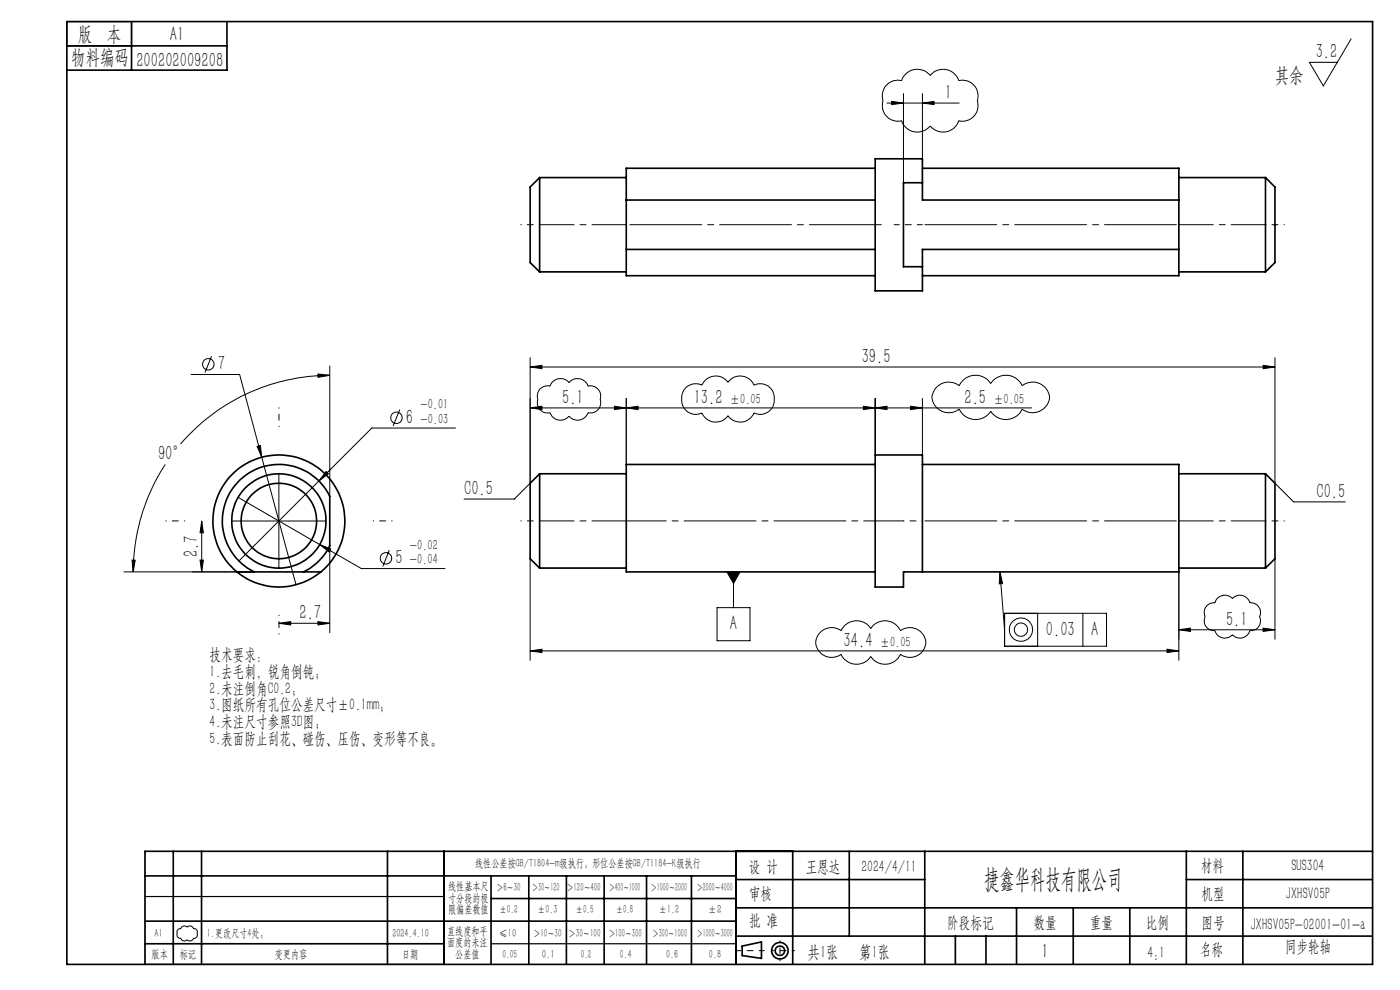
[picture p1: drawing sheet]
<svg xmlns="http://www.w3.org/2000/svg" width="297mm" height="210mm" viewBox="0 0 297 210" stroke-linecap="round" stroke-linejoin="round" font-family="sans-serif">
<g fill="none" stroke="#000" stroke-width=".21">
<path d="M188 18.2a3.3 3.3 0 0 1 3.2-1.1 3.6 3.6 0 0 1 6.1-1.1 3.5 3.5 0 0 1 6.1 1.1 3.3 3.3 0 0 1 3.9 4.3 3.3 3.3 0 0 1-3.9 4.2 3.5 3.5 0 0 1-6.1 1.1 3.5 3.5 0 0 1-6.1-1.1 3.3 3.3 0 0 1-3.9-4.2v-.3a3.4 3.4 0 0 1 .7-2.9zM191.7 19.9v18.9M195.7 19.9v18.9M286.6 8.2l-5.9 10-2.9-5h5.9M188.2 21.9h15.3M189.2 21.5l2.5 .4-2.5 .3zM195.7 21.9l2.5-.4v.7zM40.5 79.4h10.3l12 44.6M44.9 75.6l-1.4 3.4M67.5 79.3l2.5 .3-2.5 .4zM70 79.6a41.7 41.7 0 0 0-31.7 14.6M70 77.6v27.7"/>
<path d="M112.5 77.8l2.5-.3v.7zM112.5 75.9v26.6l-3.4 3.4h-10.6M112.5 77.8h158M268 77.5l2.5 .3-2.5 .4zM270.5 75.9v26.6l3.9 4h11M35.1 98.5a42.1 42.1 0 0 0-6.8 22.8M54.5 94.7l.7-.2 .3 2.5zM84.8 86.9l-1.4 3.5M96.6 90.8h-17.7l-28.2 28.2M112.5 86.5l2.5-.3v.7zM114.5 82.5a2.28 2.28 0 0 1 2.2-.6 2.31 2.31 0 0 1 4-.7 2.32 2.32 0 0 1 4 .7 2.17 2.17 0 0 1 2.6 2.8 2.2 2.2 0 0 1-2.6 2.9 2.35 2.35 0 0 1-4 .7 2.36 2.36 0 0 1-4-.7 2.2 2.2 0 0 1-2.6-2.9 2.31 2.31 0 0 1 .4-2.2zM130.4 86.2l2.5 .3-2.5 .4z"/>
<path d="M132.9 86.5l2.5-.3v.7zM132.9 84.5v14M145.4 82.3l.2-.1a2.97 2.97 0 0 1 3.3-.5 3.2 3.2 0 0 1 5.5-.6 3.2 3.2 0 0 1 5.5 .6 3.1 3.1 0 0 1 3.5 .6 3.1 3.1 0 0 1 .7 3.3 2.99 2.99 0 0 1-4.2 2 3.1 3.1 0 0 1-5.5 .6 3.2 3.2 0 0 1-5.5-.6 3 3 0 0 1-3.2-.4 3 3 0 0 1-1.1-3.1l.2-.7zM183.2 86.2l2.5 .3-2.5 .4zM185.7 86.5l2.5-.3v.7zM185.7 84.5v12M193.2 86.2l2.5 .3-2.5 .4zM195.7 84.5v12M198.5 82.3a3.6 3.6 0 0 1 5-.5 3.8 3.8 0 0 1 6.7-.5 3.8 3.8 0 0 1 6.7 .5 3.5 3.5 0 0 1 3.8-.4 3.5 3.5 0 0 1 1.9 3.4 3.6 3.6 0 0 1-5.7 2 3.8 3.8 0 0 1-6.7 .4 3.8 3.8 0 0 1-6.7-.4 3.5 3.5 0 0 1-3.9 .3 3.5 3.5 0 0 1-1.8-3.4zM218.8 86.5h-106.3M28 118.8h.7l-.4 2.5zM42.4 118.8h.7l-.3 2.5z"/>
<path d="M42.8 110.5v10.8M42.8 110.5l.3 2.5h-.7zM49.2 110.5h20M50.5 105.5l26.2 15.1h17.7M59.2 100.5v20M67.8 115.5l2.4 .9-.4 .7zM69.2 100l.5 .5-2 1.5zM70 115.7v18.5M82.6 116.7l-1.4 3.4M112.5 118.5v21.6M270.5 118.5v17.1M26.3 121.3h27.6"/>
<path d="M59.2 132.2l2.5-.3v.7zM59.2 132.2h10.8M67.5 131.9l2.5 .3-2.5 .4zM112.5 138.1l2.5-.4v.7zM112.5 138.1h137.6M152.1 128.9h7v7h-7zM154.2 121.3h2.8l-1.4 2.5zM155.6 121.3v7.6M174.2 133.9a3.4 3.4 0 0 1 4.2-.1 3.6 3.6 0 0 1 6.3-.5 3.6 3.6 0 0 1 6.3 .5 3.4 3.4 0 0 1 3.7-.2 3.4 3.4 0 0 1 1.7 3.2 3.4 3.4 0 0 1-5.4 2 3.6 3.6 0 0 1-6.3 .5 3.6 3.6 0 0 1-6.3-.5 3.3 3.3 0 0 1-3.7 .2 3.3 3.3 0 0 1-1.5-3.5l.3-.7zM212.1 121.3l.6 2.5-.7 .1zM212.1 121.3l1 12.3M213.1 130.1h21.6v7h-21.6z"/>
<path d="M220.1 130.1v7M229.7 130.1v7M247.6 137.7l2.5 .4-2.5 .3zM250.1 133.6l2.5-.4v.7zM250.1 121.3v18.8M250.1 133.6h20.4M256 128.5l.2-.2a1.99 1.99 0 0 1 1.5-.4 2.18 2.18 0 0 1 3.7-.9 2.18 2.18 0 0 1 3.7 .9 2.03 2.03 0 0 1 2.1 2.9 2.06 2.06 0 0 1-2.1 3 2.19 2.19 0 0 1-3.7 .8 2.19 2.19 0 0 1-3.7-.8 2.1 2.1 0 0 1-2-3l-.2-.4a2.01 2.01 0 0 1 .5-1.9zM268 133.2l2.5 .4-2.5 .3zM37.7 197.3l.2-.2a.67 .67 0 0 0 .8-.5 1.08 1.08 0 0 1 1.1 0l.1-.1a.94 .94 0 0 1 1.3 .5 .81 .81 0 0 1 .6 1.1 .7 .7 0 0 1-.7 .9l-.2 .4a.81 .81 0 0 1-1.2-.1 .79 .79 0 0 1-1.3-.3 .79 .79 0 0 1-.8-1.1z"/>
<circle cx="44.2" cy="77.3" r="1.21"/>
<circle cx="84.1" cy="88.6" r="1.21"/>
<circle cx="81.9" cy="118.4" r="1.21"/>
<circle cx="216.6" cy="133.6" r="1.41"/>
<circle cx="216.6" cy="133.6" r="2.47"/>
</g>
<g fill="none" stroke="#000" stroke-width=".35">
<path d="M14.2 4.6h277v200h-277zM14.2 9.7h34M27.9 4.6v10.3M48.2 4.6v10.3h-34M114.5 37.7l-2 2v16l2 2M114.5 37.7v20M114.5 37.7h18.4M185.7 35.7h-52.8v6.7M195.7 38.8v-5.1h-10v28h10v-5.1M195.7 38.8h-4v17.8h4M195.7 35.7h54.4v6.7M195.7 38.8v3.6h54.4"/>
<path d="M250.1 37.7h18.4M268.5 37.7v20M268.5 37.7l2 2v16l-2 2M114.5 57.7h18.4M132.9 52.9v5.6h52.8M132.9 42.4h52.8M132.9 52.9h52.8M132.9 42.4v10.5M250.1 52.9v5.6h-54.4M250.1 57.7h18.4M250.1 52.9h-54.4v3.7M250.1 42.4v10.5"/>
<path d="M185.7 98.5h-52.8v22.8h52.8M195.7 98.5h54.4v22.8h-58.4v3.2h-6v-28h10v24.8M114.5 100.5l-2 2v16l2 2M114.5 100.5v20M114.5 100.5h18.4M250.1 100.5h18.4M268.5 100.5v20M268.5 100.5l2 2v16l-2 2M50.3 121.3a14 14 0 0 1-1.3-20.4 14 14 0 0 1 20.4 0 14 14 0 0 1-1.3 20.4M50.3 121.3a14 14 0 0 0 17.8 0M50.3 121.3h17.8M53.9 121.3a12 12 0 0 1-3.2-19.3 12 12 0 0 1 19.3 3.3v10.4a11.9 11.9 0 0 1-5.6 5.6"/>
<path d="M114.5 120.5h18.4M250.1 120.5h18.4M30.8 195.4h125.4M30.8 185.8h125.4M36.8 180.6v24M42.8 180.6v24M82.2 180.6v24M94.2 180.6v24M104.2 185.8v18.8M104.2 190.6h52M112.2 185.8v18.8M120.2 185.8v18.8"/>
<path d="M128.2 185.8v18.8M137.2 185.8v18.8M146.7 185.8v18.8M156.2 180.6v24M156.2 186.6h40M156.2 198.6h135M156.2 192.6h135M168.2 180.6v24M180.2 180.6v18M196.2 180.6v24M202.7 198.6v6M209.2 198.6v6"/>
<path d="M215.7 192.6v12M227.7 192.6v12M239.7 192.6v12M251.7 186.6h39.5M251.7 180.6v24M263.7 180.6v24M291.2 180.6h-260.4v24M30.8 200.2h63.4M157.4 200.7l4.1-.9v3.5l-4.1-.6z"/>
<circle cx="59.2" cy="110.5" r="10"/>
<circle cx="59.2" cy="110.5" r="8"/>
<circle cx="165.5" cy="201.7" r="1.74"/>
<circle cx="165.5" cy="201.7" r="1"/>
</g>
<path d="M114.5 47.7h-4M268.5 47.7h4M59.2 90.5v-4M39.2 110.5h-4M79.2 110.5h4M114.5 110.5h-4M195.7 110.5h-4M268.5 110.5h4M59.2 130.5v4" fill="none" stroke="#000" stroke-width=".21" stroke-dasharray="15.2 1.3 1.3 1.3" stroke-dashoffset="15.1"/>
<path d="M191.7 110.5h-58.8" fill="none" stroke="#000" stroke-width=".21" stroke-dasharray="15.2 1.3 1.3 1.3" stroke-dashoffset="6.8"/>
<path d="M132.9 47.7h-18.4M268.5 47.7h-18.4M132.9 110.5h-18.4M268.5 110.5h-18.4" fill="none" stroke="#000" stroke-width=".21" stroke-dasharray="15.2 1.3 1.3 1.3" stroke-dashoffset="7.9"/>
<path d="M250.1 47.7h-54.4M250.1 110.5h-54.4" fill="none" stroke="#000" stroke-width=".21" stroke-dasharray="15.2 1.3 1.3 1.3" stroke-dashoffset="-.5"/>
<path d="M187.7 47.7h-54.8" fill="none" stroke="#000" stroke-width=".21" stroke-dasharray="15.2 1.3 1.3 1.3" stroke-dashoffset="-.7"/>
<path d="M195.7 47.7h-6M162.1 201.7h-6" fill="none" stroke="#000" stroke-width=".21" stroke-dasharray="15.2 1.3 1.3 1.3" stroke-dashoffset="14.1"/>
<path d="M168.5 201.7h-4.8" fill="none" stroke="#000" stroke-width=".21" stroke-dasharray="15.2 1.3 1.3 1.3" stroke-dashoffset="14.7"/>
<path d="M165.5 199.6v4.2" fill="none" stroke="#000" stroke-width=".21" stroke-dasharray="15.2 1.3 1.3 1.3" stroke-dashoffset="15"/>
<path d="M14.2 4.6h13.7v5.1h-13.7zM30.8 190.2h63.4M30.8 204.6h63.4M104.2 200.2h52" fill="none" stroke="#000" stroke-width=".25"/>
<g fill="#000">
<path d="M189.2 21.5l2.5 .4-2.5 .3zM195.7 21.9l2.5-.4v.7z"/>
<path d="M54.5 94.7l1 2.3-.3-2.5zM69.2 100l-1.5 2 2-1.5zM67.8 115.5l2 1.6 .4-.7zM67.5 79.3l2.5 .3-2.5 .4zM28 118.8h.7l-.4 2.5zM59.2 132.2l2.5-.3v.7zM67.5 131.9l2.5 .3-2.5 .4zM112.5 77.8l2.5-.3v.7zM268 77.5l2.5 .3-2.5 .4z"/>
<path d="M130.4 86.2l2.5 .3-2.5 .4zM112.5 86.5l2.5-.3v.7z"/>
<path d="M183.2 86.2l2.5 .3-2.5 .4zM132.9 86.5l2.5-.3v.7zM193.2 86.2l2.5 .3-2.5 .4zM185.7 86.5l2.5-.3v.7z"/>
<path d="M42.4 118.8h.7l-.3 2.5zM42.8 110.5l.3 2.5h-.7z"/>
<path d="M212.1 121.3l.6 2.5-.7 .1zM154.2 121.3l1.4 2.5 1.4-2.5z"/>
<path d="M250.1 133.6l2.5-.4v.7zM268 133.2l2.5 .4-2.5 .3z"/>
<path d="M247.6 137.7l2.5 .4-2.5 .3zM112.5 138.1l2.5-.4v.7z"/>
</g>
<text font-size="5.6" x="208.8" y="188.3">捷鑫华科技有限公司</text>
<g font-size="4.4">
<text x="16.5" y="8.6">版 本</text>
<text x="36.1" y="8.6">A1</text>
<text x="15.1" y="13.7">物料编码</text>
<text x="28.9" y="14.2">200202009208</text>
<text x="270.4" y="17.3">其余</text>
<text x="279.1" y="12.3">3.2</text>
<text x="200.4" y="21">1</text>
<text x="182.8" y="77">39.5</text>
<text x="46.2" y="78.6">7</text>
<text x="86.1" y="89.9">6</text>
<text x="119.3" y="85.6">5.1</text>
<text x="147.2" y="85.6">13.2</text>
<text x="204.6" y="85.6">2.5</text>
<text x="33.5" y="97.6">90°</text>
<text x="98.5" y="105">C0.5</text>
<text x="279.3" y="105.6">C0.5</text>
<text x="41.9" y="118.2" transform="rotate(-90 41.9 118.2)">2.7</text>
<text x="83.9" y="119.7">5</text>
<text x="63.5" y="131.3">2.7</text>
<text x="154.9" y="133.7">A</text>
<text x="179" y="137.2">34.4</text>
<text x="221.9" y="134.9">0.03</text>
<text x="231.5" y="134.9">A</text>
<text x="260.1" y="132.7">5.1</text>
<text x="221" y="203.2">1</text>
</g>
<g font-size="3.8">
<text x="171.3" y="203.2">共1张</text>
<text x="182.3" y="203.2">第1张</text>
</g>
<g font-size="3.5">
<text x="44.5" y="140.1">技术要求：</text>
<text x="44.5" y="143.6">1.去毛刺，锐角倒钝；</text>
<text x="44.5" y="147.1">2.未注倒角C0.2；</text>
<text x="44.5" y="150.7">3.图纸所有孔位公差尺寸±0.1mm；</text>
<text x="44.5" y="154.2">4.未注尺寸参照3D图；</text>
<text x="44.5" y="157.7">5.表面防止刮花、碰伤、压伤、变形等不良。</text>
<text x="158.9" y="184.9">设 计</text>
<text x="170.9" y="184.9">王恩达</text>
<text x="182.7" y="184.9">2024/4/11</text>
<text x="254.7" y="184.7">材料</text>
<text x="274" y="184.7">SUS304</text>
<text x="158.9" y="190.8">审核</text>
<text x="254.9" y="190.7">机型</text>
<text x="272.8" y="190.8">JXHSV05P</text>
<text x="158.9" y="196.5">批 准</text>
<text x="200.9" y="196.9">阶段标记</text>
<text x="219.3" y="196.9">数量</text>
<text x="231.2" y="196.9">重量</text>
<text x="243.1" y="196.9">比例</text>
<text x="254.9" y="196.9">图号</text>
<text x="265.3" y="197.3">JXHSV05P-02001-01-a</text>
<text x="243.4" y="203.2">4:1</text>
<text x="254.5" y="202.5">名称</text>
<text x="272.5" y="201.8">同步轮轴</text>
</g>
<g font-size="3.1">
<text x="89.2" y="86.8">-0.01</text>
<text x="89.2" y="89.9">-0.03</text>
<text x="154.8" y="85.6">±0.05</text>
<text x="210.7" y="85.6">±0.05</text>
<text x="87" y="116.6">-0.02</text>
<text x="87" y="119.7">-0.04</text>
<text x="186.6" y="137.2">±0.05</text>
</g>
<g font-size="2.5">
<text x="100.8" y="184">线性公差按GB/T1804-m级执行；形位公差按GB/T1184-K级执行</text>
<text x="95.1" y="188.8">线性基本尺</text>
<text x="95.1" y="191.3">寸分段的极</text>
<text x="105.3" y="189.1">＞6～30</text>
<text x="112.9" y="189.1">＞30～120</text>
<text x="120.2" y="188.9">＞120～400</text>
<text x="129.2" y="188.9">＞400～1000</text>
<text x="138.1" y="189.1">＞1000～2000</text>
<text x="147.8" y="189.1">＞2000～4000</text>
<text x="95.1" y="193.8">限偏差数值</text>
<text x="105.9" y="193.8">±0.2</text>
<text x="114.1" y="193.8">±0.3</text>
<text x="122.2" y="193.8">±0.5</text>
<text x="130.7" y="193.8">±0.8</text>
<text x="139.8" y="193.8">±1.2</text>
<text x="150.2" y="193.8">±2</text>
<text x="32.2" y="203.2">版本</text>
<text x="32.8" y="198.8">A1</text>
<text x="38.1" y="203.2">标记</text>
<text x="43.9" y="198.8">1.更改尺寸4处；</text>
<text x="58.3" y="203.2">变更内容</text>
<text x="83.2" y="198.7">2024.4.10</text>
<text x="85.3" y="203.2">日期</text>
<text x="94.8" y="198.3">直线度和平</text>
<text x="94.8" y="200.7">面度的未注</text>
<text x="96.6" y="203.2">公差值</text>
<text x="105.9" y="198.7">≤10</text>
<text x="106.6" y="203.2">0.05</text>
<text x="113.2" y="198.7">＞10～30</text>
<text x="115" y="203.2">0.1</text>
<text x="120.6" y="198.7">＞30～100</text>
<text x="123.2" y="203.2">0.2</text>
<text x="129.1" y="198.7">＞100～300</text>
<text x="131.5" y="203.2">0.4</text>
<text x="138.4" y="198.7">＞300～1000</text>
<text x="141.3" y="203.2">0.6</text>
<text x="147.8" y="198.7">＞1000～3000</text>
<text x="150.4" y="203.2">0.8</text>
</g>
</svg>
